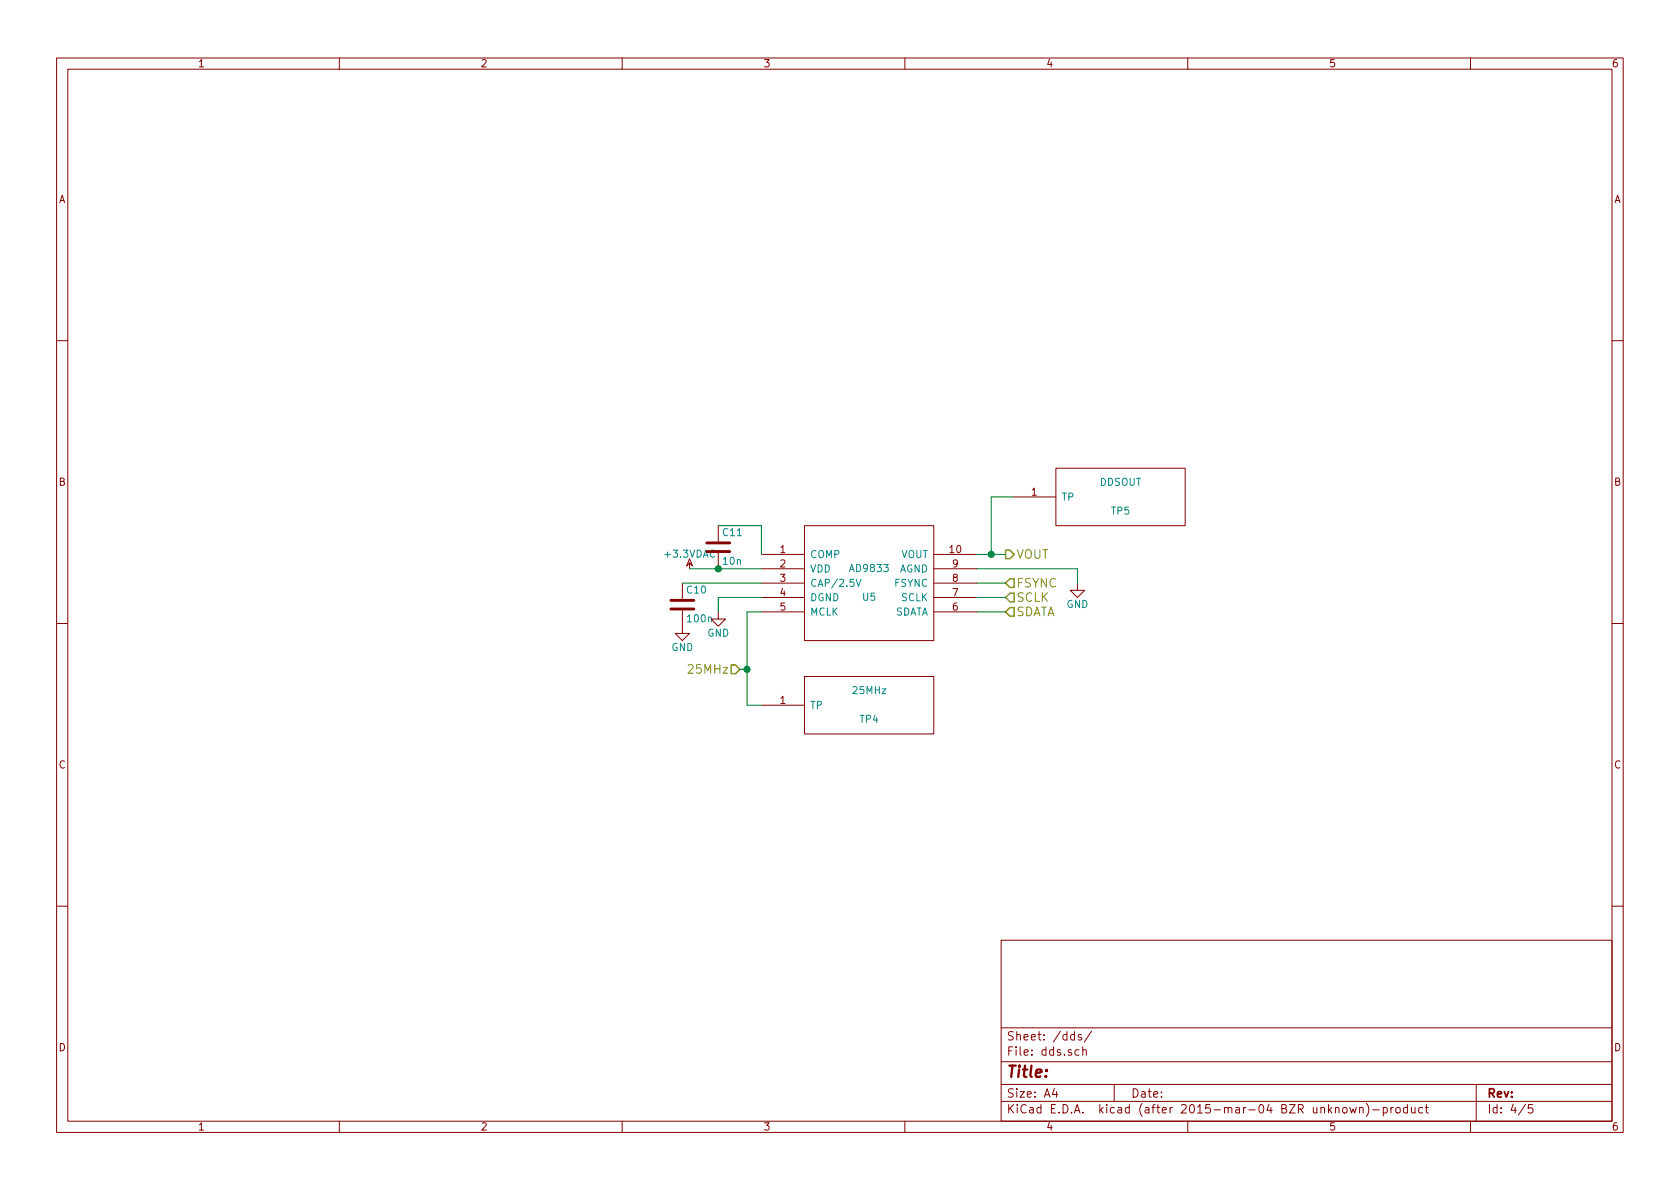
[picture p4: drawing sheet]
EESchema Schematic File Version 2
LIBS:power
LIBS:device
LIBS:transistors
LIBS:conn
LIBS:linear
LIBS:regul
LIBS:74xx
LIBS:cmos4000
LIBS:adc-dac
LIBS:memory
LIBS:xilinx
LIBS:special
LIBS:microcontrollers
LIBS:dsp
LIBS:microchip
LIBS:analog_switches
LIBS:motorola
LIBS:texas
LIBS:intel
LIBS:audio
LIBS:interface
LIBS:digital-audio
LIBS:philips
LIBS:display
LIBS:cypress
LIBS:siliconi
LIBS:opto
LIBS:atmel
LIBS:contrib
LIBS:valves
LIBS:bce
EELAYER 25 0
EELAYER END
$Descr A4 11693 8268
encoding utf-8
Sheet 4 5
Title ""
Date ""
Rev ""
Comp ""
Comment1 ""
Comment2 ""
Comment3 ""
Comment4 ""
$EndDescr
$Comp
L AD9833 U5
U 1 1
P 6050 4050
F 0 "U5" H 6050 3950 50  0000 C CNN
F 1 "AD9833" H 6050 4150 50  0000 C CNN
F 2 "Housings_SSOP:MSOP-10_3x3mm_Pitch0.5mm" H 6050 4350 50  0001 C CNN
F 3 "DOCUMENTATION" H 6050 3750 50  0001 C CNN
	1    6050 4050
	1    0    0    -1  
$EndComp
$Comp
L C C10
U 1 1
P 4750 4200
F 0 "C10" H 4775 4300 50  0000 L CNN
F 1 "100n" H 4775 4100 50  0000 L CNN
F 2 "Capacitors_SMD:C_0402" H 4788 4050 30  0001 C CNN
F 3 "" H 4750 4200 60  0000 C CNN
	1    4750 4200
	1    0    0    -1  
$EndComp
$Comp
L GND #PWR031
U 1 1
P 4750 4350
F 0 "#PWR031" H 4750 4100 50  0001 C CNN
F 1 "GND" H 4750 4200 50  0000 C CNN
F 2 "" H 4750 4350 60  0000 C CNN
F 3 "" H 4750 4350 60  0000 C CNN
	1    4750 4350
	1    0    0    -1  
$EndComp
$Comp
L GND #PWR032
U 1 1
P 5000 4250
F 0 "#PWR032" H 5000 4000 50  0001 C CNN
F 1 "GND" H 5000 4100 50  0000 C CNN
F 2 "" H 5000 4250 60  0000 C CNN
F 3 "" H 5000 4250 60  0000 C CNN
	1    5000 4250
	1    0    0    -1  
$EndComp
Wire Wire Line
	5000 4250 5000 4150
Wire Wire Line
	5000 4150 5300 4150
Wire Wire Line
	4750 4050 5300 4050
Text HLabel 5150 4650 0    60   Input ~ 0
25MHz
Wire Wire Line
	5150 4650 5200 4650
Wire Wire Line
	5200 4250 5200 4900
Wire Wire Line
	5200 4250 5300 4250
Text HLabel 7000 4250 2    60   Input ~ 0
SDATA
Text HLabel 7000 4150 2    60   Input ~ 0
SCLK
Text HLabel 7000 4050 2    60   Input ~ 0
FSYNC
Wire Wire Line
	6800 4050 7000 4050
Wire Wire Line
	6800 4150 7000 4150
Wire Wire Line
	6800 4250 7000 4250
Text HLabel 7000 3850 2    60   Output ~ 0
VOUT
Wire Wire Line
	7000 3850 6800 3850
$Comp
L GND #PWR033
U 1 1
P 7500 4050
F 0 "#PWR033" H 7500 3800 50  0001 C CNN
F 1 "GND" H 7500 3900 50  0000 C CNN
F 2 "" H 7500 4050 60  0000 C CNN
F 3 "" H 7500 4050 60  0000 C CNN
	1    7500 4050
	1    0    0    -1  
$EndComp
Wire Wire Line
	6800 3950 7500 3950
Wire Wire Line
	7500 3950 7500 4050
$Comp
L +3.3VDAC #PWR034
U 1 1
P 4800 3950
F 0 "#PWR034" H 4950 3900 50  0001 C CNN
F 1 "+3.3VDAC" H 4800 4050 50  0000 C CNN
F 2 "" H 4800 3950 60  0000 C CNN
F 3 "" H 4800 3950 60  0000 C CNN
	1    4800 3950
	1    0    0    -1  
$EndComp
Wire Wire Line
	4800 3950 5300 3950
$Comp
L C C11
U 1 1
P 5000 3800
F 0 "C11" H 5025 3900 50  0000 L CNN
F 1 "10n" H 5025 3700 50  0000 L CNN
F 2 "Capacitors_SMD:C_0402" H 5038 3650 30  0001 C CNN
F 3 "" H 5000 3800 60  0000 C CNN
	1    5000 3800
	1    0    0    -1  
$EndComp
Wire Wire Line
	5000 3650 5300 3650
Wire Wire Line
	5300 3650 5300 3850
Connection ~ 5000 3950
$Comp
L TP TP4
U 1 1
P 6050 4900
F 0 "TP4" H 6050 4800 50  0000 C CNN
F 1 "25MHz" H 6050 5000 50  0000 C CNN
F 2 "bce:TP" H 5800 4750 50  0001 C CNN
F 3 "DOCUMENTATION" H 6050 4900 50  0001 C CNN
	1    6050 4900
	1    0    0    -1  
$EndComp
$Comp
L TP TP5
U 1 1
P 7800 3450
F 0 "TP5" H 7800 3350 50  0000 C CNN
F 1 "DDSOUT" H 7800 3550 50  0000 C CNN
F 2 "bce:TP" H 7550 3300 50  0001 C CNN
F 3 "DOCUMENTATION" H 7800 3450 50  0001 C CNN
	1    7800 3450
	1    0    0    -1  
$EndComp
Wire Wire Line
	7050 3450 6900 3450
Wire Wire Line
	6900 3450 6900 3850
Connection ~ 6900 3850
Wire Wire Line
	5200 4900 5300 4900
Connection ~ 5200 4650
$EndSCHEMATC
